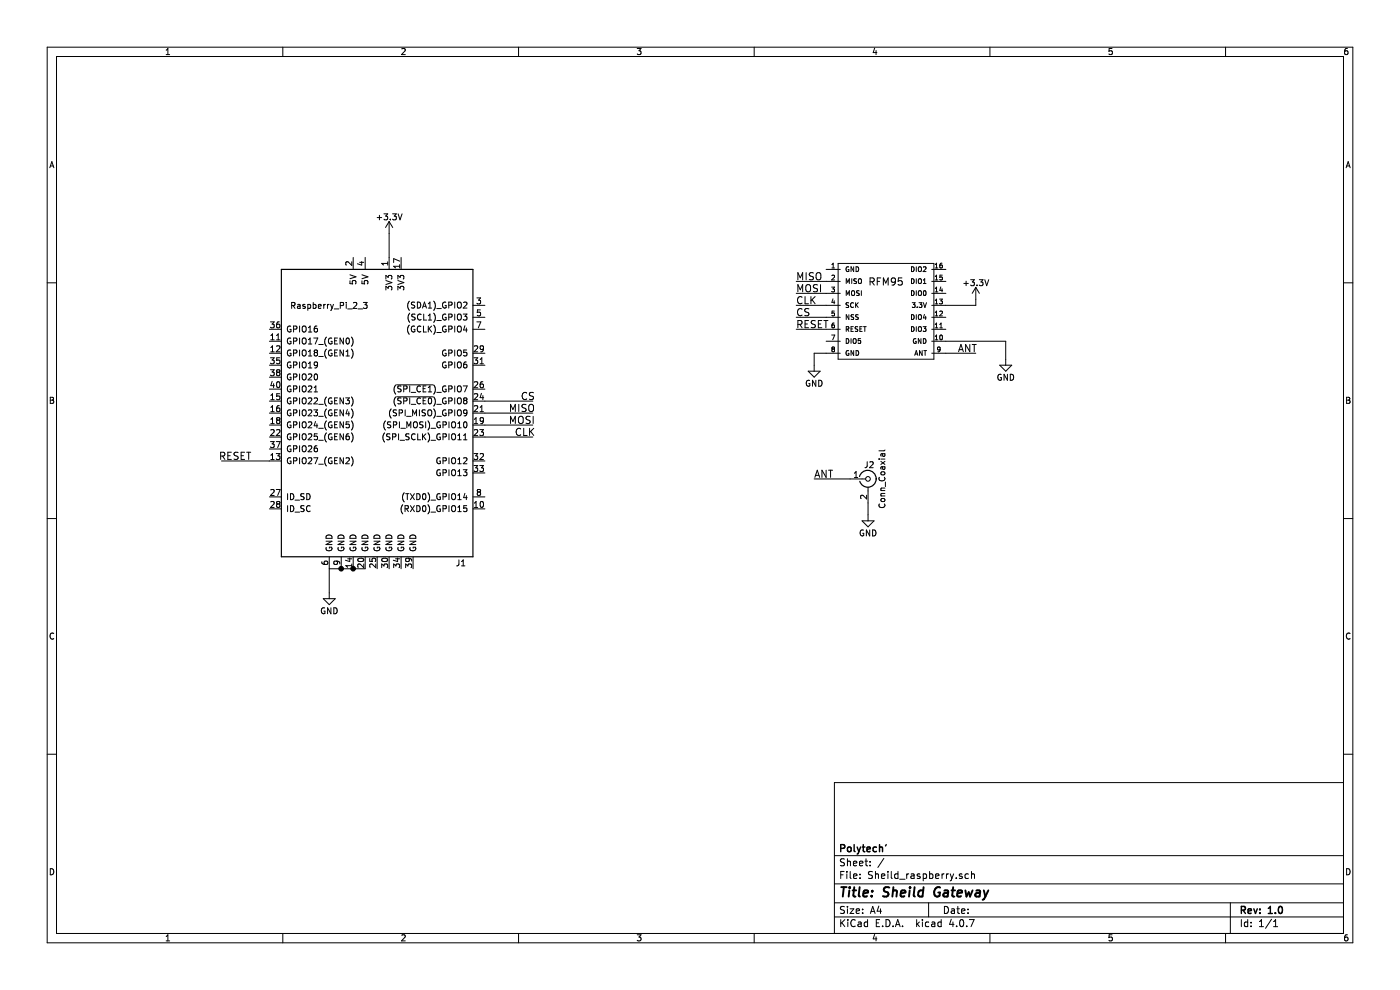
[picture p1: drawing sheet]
EESchema Schematic File Version 2
LIBS:power
LIBS:device
LIBS:switches
LIBS:relays
LIBS:motors
LIBS:transistors
LIBS:conn
LIBS:linear
LIBS:regul
LIBS:74xx
LIBS:cmos4000
LIBS:adc-dac
LIBS:memory
LIBS:xilinx
LIBS:microcontrollers
LIBS:dsp
LIBS:microchip
LIBS:analog_switches
LIBS:motorola
LIBS:texas
LIBS:intel
LIBS:audio
LIBS:interface
LIBS:digital-audio
LIBS:philips
LIBS:display
LIBS:cypress
LIBS:siliconi
LIBS:opto
LIBS:atmel
LIBS:contrib
LIBS:valves
LIBS:rfm95
LIBS:Sheild_raspberry-cache
EELAYER 25 0
EELAYER END
$Descr A4 11693 8268
encoding utf-8
Sheet 1 1
Title "Sheild Gateway"
Date ""
Rev "1.0"
Comp "Polytech'"
Comment1 ""
Comment2 ""
Comment3 ""
Comment4 ""
$EndDescr
$Comp
L Raspberry_Pi_2_3 J1
U 1 1
P 3150 3450
F 0 "J1" H 3850 2200 50  0000 C CNN
F 1 "Raspberry_Pi_2_3" H 2750 4350 50  0000 C CNN
F 2 "Pin_Headers:Pin_Header_Angled_2x20_Pitch2.54mm" H 4150 4700 50  0001 C CNN
F 3 "" H 3200 3300 50  0001 C CNN
	1    3150 3450
	1    0    0    -1  
$EndComp
$Comp
L RFM95 LoRa1
U 1 1
P 7400 2750
F 0 "LoRa1" H 7400 3000 60  0001 C TNN
F 1 "RFM95" H 7400 3150 60  0000 C CNN
F 2 "RF_Modules:Hopref_RFM9XW_SMD" H 7400 3150 60  0001 C CNN
F 3 "" H 7400 3150 60  0001 C CNN
	1    7400 2750
	1    0    0    -1  
$EndComp
$Comp
L +3.3V #PWR01
U 1 1
P 8150 2500
F 0 "#PWR01" H 8150 2350 50  0001 C CNN
F 1 "+3.3V" H 8150 2640 50  0000 C CNN
F 2 "" H 8150 2500 50  0001 C CNN
F 3 "" H 8150 2500 50  0001 C CNN
	1    8150 2500
	1    0    0    -1  
$EndComp
$Comp
L GND #PWR02
U 1 1
P 8400 3000
F 0 "#PWR02" H 8400 2750 50  0001 C CNN
F 1 "GND" H 8400 2850 50  0000 C CNN
F 2 "" H 8400 3000 50  0001 C CNN
F 3 "" H 8400 3000 50  0001 C CNN
	1    8400 3000
	1    0    0    -1  
$EndComp
$Comp
L GND #PWR03
U 1 1
P 6800 3050
F 0 "#PWR03" H 6800 2800 50  0001 C CNN
F 1 "GND" H 6800 2900 50  0000 C CNN
F 2 "" H 6800 3050 50  0001 C CNN
F 3 "" H 6800 3050 50  0001 C CNN
	1    6800 3050
	1    0    0    -1  
$EndComp
Text Label 6650 2350 0    60   ~ 0
MISO
Text Label 6650 2450 0    60   ~ 0
MOSI
Text Label 6650 2550 0    60   ~ 0
CLK
Text Label 6650 2650 0    60   ~ 0
CS
Text Label 6650 2750 0    60   ~ 0
RESET
Text Label 8000 2950 0    60   ~ 0
ANT
$Comp
L GND #PWR04
U 1 1
P 2750 4950
F 0 "#PWR04" H 2750 4700 50  0001 C CNN
F 1 "GND" H 2750 4800 50  0000 C CNN
F 2 "" H 2750 4950 50  0001 C CNN
F 3 "" H 2750 4950 50  0001 C CNN
	1    2750 4950
	1    0    0    -1  
$EndComp
Text Label 4350 3350 0    60   ~ 0
CS
Text Label 4250 3450 0    60   ~ 0
MISO
Text Label 4250 3550 0    60   ~ 0
MOSI
Text Label 4300 3650 0    60   ~ 0
CLK
$Comp
L +3.3V #PWR05
U 1 1
P 3250 1950
F 0 "#PWR05" H 3250 1800 50  0001 C CNN
F 1 "+3.3V" H 3250 2090 50  0000 C CNN
F 2 "" H 3250 1950 50  0001 C CNN
F 3 "" H 3250 1950 50  0001 C CNN
	1    3250 1950
	1    0    0    -1  
$EndComp
Wire Wire Line
	6900 2350 6650 2350
Wire Wire Line
	6900 2450 6650 2450
Wire Wire Line
	6900 2550 6650 2550
Wire Wire Line
	6900 2650 6650 2650
Wire Wire Line
	6900 2750 6650 2750
Wire Wire Line
	6900 2950 6800 2950
Wire Wire Line
	6800 2950 6800 3050
Wire Wire Line
	7900 2950 8150 2950
Wire Wire Line
	7900 2550 8150 2550
Wire Wire Line
	8150 2550 8150 2500
Wire Wire Line
	7900 2850 8400 2850
Wire Wire Line
	8400 2850 8400 3000
Wire Wire Line
	2750 4750 2750 4950
Wire Wire Line
	2750 4750 3050 4750
Connection ~ 2850 4750
Connection ~ 2950 4750
Wire Wire Line
	4050 3350 4450 3350
Wire Wire Line
	4050 3450 4450 3450
Wire Wire Line
	4050 3550 4450 3550
Wire Wire Line
	4050 3650 4450 3650
Wire Wire Line
	3250 2150 3250 1950
Wire Wire Line
	2250 3850 1850 3850
Text Label 2100 3850 2    60   ~ 0
RESET
$Comp
L Conn_Coaxial J2
U 1 1
P 7250 4000
F 0 "J2" H 7260 4120 50  0000 C CNN
F 1 "Conn_Coaxial" V 7365 4000 50  0000 C CNN
F 2 "Connectors_Molex:Molex_SMA_Jack_Edge_Mount" H 7250 4000 50  0001 C CNN
F 3 "" H 7250 4000 50  0001 C CNN
	1    7250 4000
	1    0    0    -1  
$EndComp
Wire Wire Line
	7100 4000 6800 4000
Wire Wire Line
	7250 4200 7250 4300
$Comp
L GND #PWR06
U 1 1
P 7250 4300
F 0 "#PWR06" H 7250 4050 50  0001 C CNN
F 1 "GND" H 7250 4150 50  0000 C CNN
F 2 "" H 7250 4300 50  0001 C CNN
F 3 "" H 7250 4300 50  0001 C CNN
	1    7250 4300
	1    0    0    -1  
$EndComp
Text Label 6800 4000 0    60   ~ 0
ANT
$EndSCHEMATC
